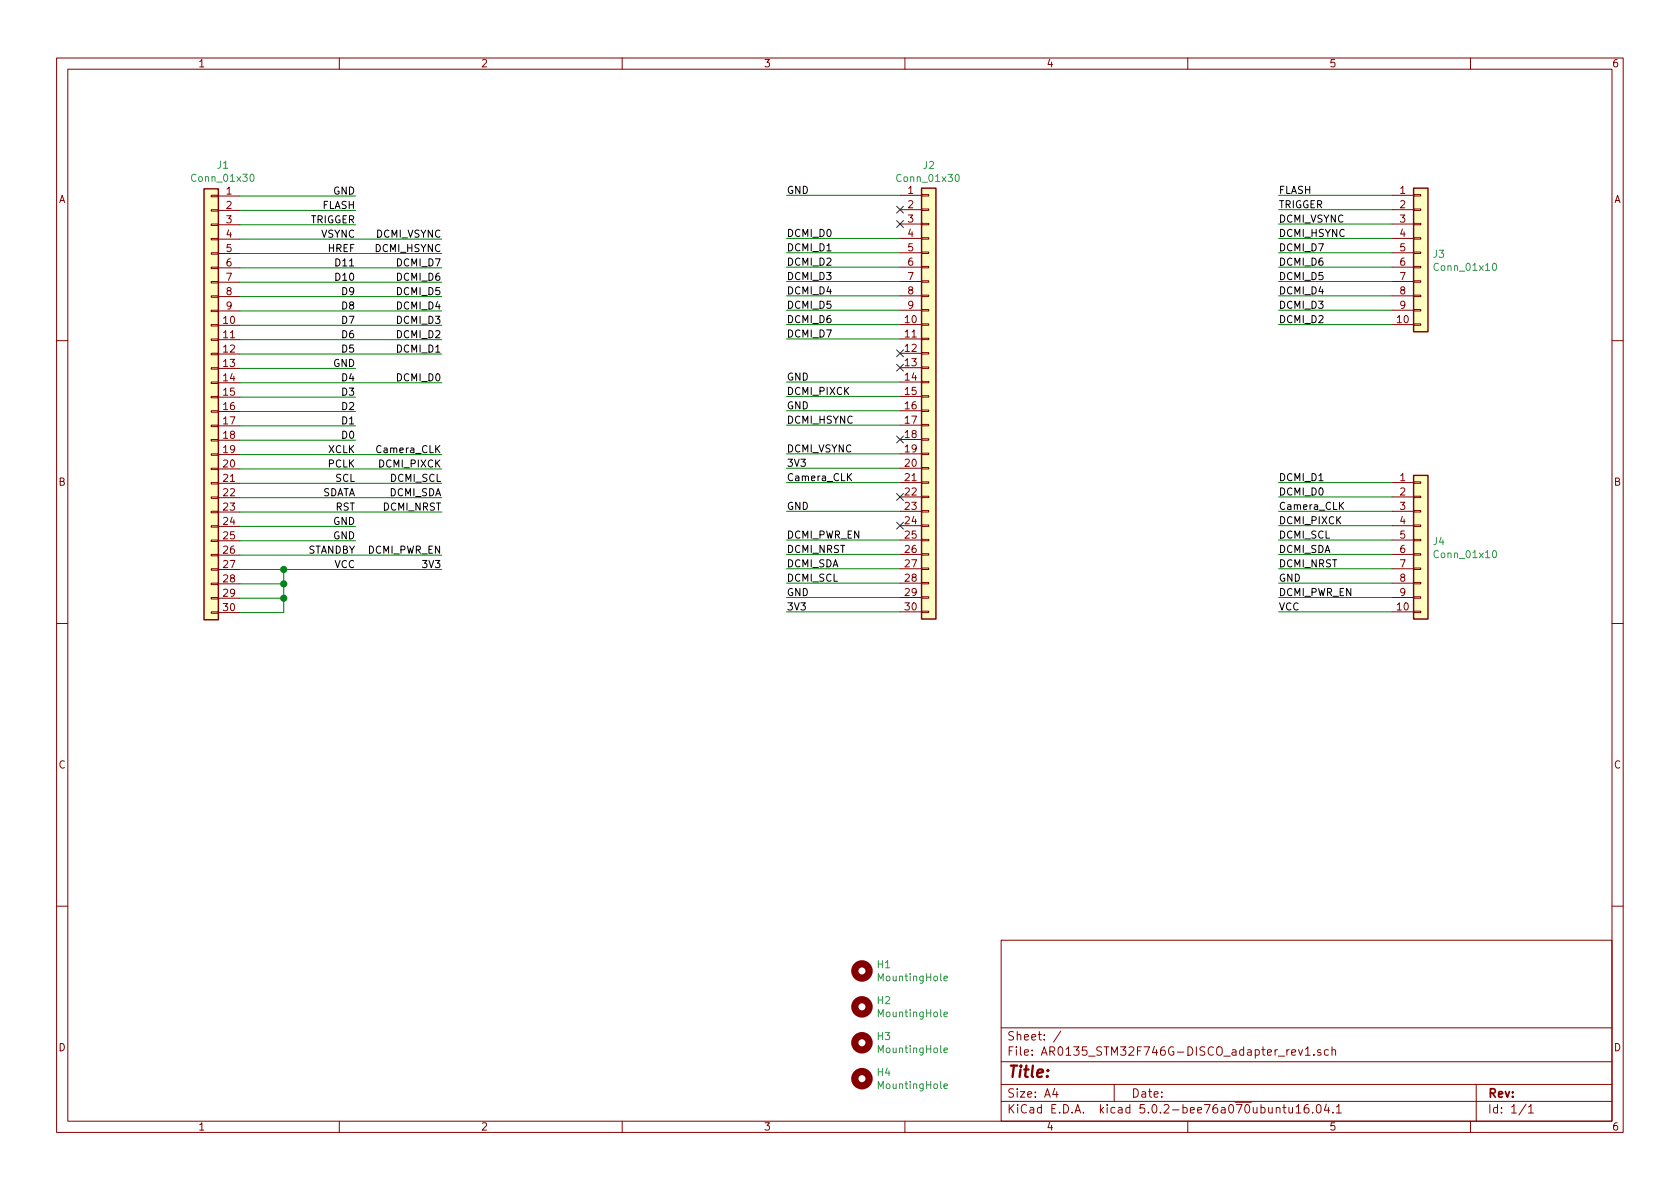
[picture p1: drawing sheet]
EESchema Schematic File Version 4
EELAYER 26 0
EELAYER END
$Descr A4 11693 8268
encoding utf-8
Sheet 1 1
Title ""
Date ""
Rev ""
Comp ""
Comment1 ""
Comment2 ""
Comment3 ""
Comment4 ""
$EndDescr
$Comp
L Connector_Generic:Conn_01x30 J1
U 1 1
P 1470 2755
F 0 "J1" H 1388 4372 50  0000 C CNN
F 1 "Conn_01x30" H 1388 4281 50  0000 C CNN
F 2 "sense_fp:ArduCam_FPC_30pin_P0.50mm_Horizontal" H 1470 2755 50  0001 C CNN
F 3 "~" H 1470 2755 50  0001 C CNN
	1    1470 2755
	-1   0    0    -1  
$EndComp
$Comp
L Connector_Generic:Conn_01x30 J2
U 1 1
P 6465 2750
F 0 "J2" H 6420 4360 50  0000 L CNN
F 1 "Conn_01x30" H 6230 4270 50  0000 L CNN
F 2 "Connector_FFC-FPC:Hirose_FH12-30S-0.5SH_1x30-1MP_P0.50mm_Horizontal" H 6465 2750 50  0001 C CNN
F 3 "~" H 6465 2750 50  0001 C CNN
	1    6465 2750
	1    0    0    -1  
$EndComp
Text Label 2475 1355 2    50   ~ 0
GND
Text Label 2475 1455 2    50   ~ 0
FLASH
Text Label 2475 1555 2    50   ~ 0
TRIGGER
Text Label 2475 1655 2    50   ~ 0
VSYNC
Text Label 2475 1755 2    50   ~ 0
HREF
Text Label 2475 1855 2    50   ~ 0
D11
Text Label 2475 1955 2    50   ~ 0
D10
Text Label 2475 2055 2    50   ~ 0
D9
Text Label 2475 2155 2    50   ~ 0
D8
Text Label 2475 2255 2    50   ~ 0
D7
Text Label 2475 2355 2    50   ~ 0
D6
Text Label 2475 2455 2    50   ~ 0
D5
Text Label 2475 2555 2    50   ~ 0
GND
Text Label 2475 2655 2    50   ~ 0
D4
Text Label 2475 2755 2    50   ~ 0
D3
Text Label 2475 2855 2    50   ~ 0
D2
Text Label 2475 2955 2    50   ~ 0
D1
Text Label 2475 3055 2    50   ~ 0
D0
Text Label 2475 3155 2    50   ~ 0
XCLK
Text Label 2475 3255 2    50   ~ 0
PCLK
Text Label 2475 3355 2    50   ~ 0
SCL
Text Label 2475 3455 2    50   ~ 0
SDATA
Text Label 2475 3555 2    50   ~ 0
RST
Text Label 2475 3655 2    50   ~ 0
GND
Text Label 2475 3755 2    50   ~ 0
GND
Text Label 2475 3855 2    50   ~ 0
STANDBY
Text Label 2475 3955 2    50   ~ 0
VCC
Wire Wire Line
	2475 1355 1670 1355
Wire Wire Line
	1670 1455 2475 1455
Wire Wire Line
	2475 1555 1670 1555
Wire Wire Line
	2475 2555 1670 2555
Wire Wire Line
	2475 3655 1670 3655
Wire Wire Line
	1670 3755 2475 3755
Wire Wire Line
	1670 3955 1975 3955
Wire Wire Line
	1670 4255 1975 4255
Wire Wire Line
	1975 4255 1975 4155
Connection ~ 1975 3955
Wire Wire Line
	1670 4155 1975 4155
Connection ~ 1975 4155
Wire Wire Line
	1975 4155 1975 4055
Wire Wire Line
	1670 4055 1975 4055
Connection ~ 1975 4055
Wire Wire Line
	1975 4055 1975 3955
Text Label 5475 1350 0    50   ~ 0
GND
Text Label 5475 1650 0    50   ~ 0
DCMI_D0
Text Label 5475 1750 0    50   ~ 0
DCMI_D1
Text Label 5475 1850 0    50   ~ 0
DCMI_D2
Text Label 5475 1950 0    50   ~ 0
DCMI_D3
Text Label 5475 2050 0    50   ~ 0
DCMI_D4
Text Label 5475 2150 0    50   ~ 0
DCMI_D5
Text Label 5475 2350 0    50   ~ 0
DCMI_D7
Text Label 5475 2650 0    50   ~ 0
GND
Text Label 5475 2250 0    50   ~ 0
DCMI_D6
Text Label 5475 2750 0    50   ~ 0
DCMI_PIXCK
Text Label 5475 2850 0    50   ~ 0
GND
Text Label 5475 2950 0    50   ~ 0
DCMI_HSYNC
Text Label 5475 3150 0    50   ~ 0
DCMI_VSYNC
Text Label 5475 3250 0    50   ~ 0
3V3
Text Label 5475 3350 0    50   ~ 0
Camera_CLK
Text Label 5475 3550 0    50   ~ 0
GND
Text Label 5475 3750 0    50   ~ 0
DCMI_PWR_EN
Text Label 5475 3850 0    50   ~ 0
DCMI_NRST
Text Label 5475 3950 0    50   ~ 0
DCMI_SDA
Text Label 5475 4050 0    50   ~ 0
DCMI_SCL
Text Label 5475 4150 0    50   ~ 0
GND
Text Label 5475 4250 0    50   ~ 0
3V3
Wire Wire Line
	5475 1350 6265 1350
NoConn ~ 6265 1450
NoConn ~ 6265 1550
NoConn ~ 6265 2450
NoConn ~ 6265 2550
NoConn ~ 6265 3050
NoConn ~ 6265 3450
NoConn ~ 6265 3650
Wire Wire Line
	6265 4250 5475 4250
Wire Wire Line
	5475 4150 6265 4150
Wire Wire Line
	6265 4050 5475 4050
Wire Wire Line
	5475 3950 6265 3950
Wire Wire Line
	6265 3850 5475 3850
Wire Wire Line
	5475 3750 6265 3750
Wire Wire Line
	6265 3550 5475 3550
Wire Wire Line
	5475 3350 6265 3350
Wire Wire Line
	6265 3250 5475 3250
Wire Wire Line
	5475 3150 6265 3150
Wire Wire Line
	6265 2950 5475 2950
Wire Wire Line
	5475 2850 6265 2850
Wire Wire Line
	6265 2750 5475 2750
Wire Wire Line
	5475 2650 6265 2650
Wire Wire Line
	6265 2350 5475 2350
Wire Wire Line
	5475 2250 6265 2250
Wire Wire Line
	6265 2150 5475 2150
Wire Wire Line
	5475 2050 6265 2050
Wire Wire Line
	6265 1950 5475 1950
Wire Wire Line
	5475 1850 6265 1850
Wire Wire Line
	6265 1750 5475 1750
Wire Wire Line
	5475 1650 6265 1650
Text Label 3075 3955 2    50   ~ 0
3V3
Text Label 3075 3355 2    50   ~ 0
DCMI_SCL
Text Label 3075 3455 2    50   ~ 0
DCMI_SDA
Text Label 3075 3555 2    50   ~ 0
DCMI_NRST
Text Label 3075 3855 2    50   ~ 0
DCMI_PWR_EN
Text Label 3075 3155 2    50   ~ 0
Camera_CLK
Text Label 3075 1655 2    50   ~ 0
DCMI_VSYNC
Text Label 3075 1755 2    50   ~ 0
DCMI_HSYNC
Text Label 3075 3255 2    50   ~ 0
DCMI_PIXCK
Wire Wire Line
	1975 3955 3075 3955
Wire Wire Line
	1670 3855 3075 3855
Wire Wire Line
	1670 3555 3075 3555
Wire Wire Line
	1670 3455 3075 3455
Wire Wire Line
	1670 3355 3075 3355
Wire Wire Line
	1670 3255 3075 3255
Wire Wire Line
	1670 3155 3075 3155
Wire Wire Line
	1670 1755 3075 1755
Wire Wire Line
	1670 1655 3075 1655
Text Label 3075 1855 2    50   ~ 0
DCMI_D7
Text Label 3075 1955 2    50   ~ 0
DCMI_D6
Text Label 3075 2055 2    50   ~ 0
DCMI_D5
Text Label 3075 2155 2    50   ~ 0
DCMI_D4
Text Label 3075 2255 2    50   ~ 0
DCMI_D3
Text Label 3075 2355 2    50   ~ 0
DCMI_D2
Text Label 3075 2455 2    50   ~ 0
DCMI_D1
Text Label 3075 2655 2    50   ~ 0
DCMI_D0
Wire Wire Line
	1670 2655 3075 2655
Wire Wire Line
	1670 2455 3075 2455
Wire Wire Line
	1670 2355 3075 2355
Wire Wire Line
	1670 2255 3075 2255
Wire Wire Line
	1670 2155 3075 2155
Wire Wire Line
	1670 2055 3075 2055
Wire Wire Line
	1670 1955 3075 1955
Wire Wire Line
	1670 1855 3075 1855
$Comp
L Connector_Generic:Conn_01x10 J3
U 1 1
P 9890 1750
F 0 "J3" H 9970 1742 50  0000 L CNN
F 1 "Conn_01x10" H 9970 1651 50  0000 L CNN
F 2 "Connector_PinHeader_2.54mm:PinHeader_1x10_P2.54mm_Vertical" H 9890 1750 50  0001 C CNN
F 3 "~" H 9890 1750 50  0001 C CNN
	1    9890 1750
	1    0    0    -1  
$EndComp
Text Label 8900 1350 0    50   ~ 0
FLASH
Text Label 8900 1450 0    50   ~ 0
TRIGGER
Text Label 8900 4050 0    50   ~ 0
GND
Text Label 8900 4250 0    50   ~ 0
VCC
Wire Wire Line
	8900 1350 9690 1350
Wire Wire Line
	9690 1450 8900 1450
Wire Wire Line
	8900 1650 9690 1650
Wire Wire Line
	9690 1550 8900 1550
$Comp
L Mechanical:MountingHole H1
U 1 1
P 6000 6750
F 0 "H1" H 6100 6796 50  0000 L CNN
F 1 "MountingHole" H 6100 6705 50  0000 L CNN
F 2 "MountingHole:MountingHole_2.1mm" H 6000 6750 50  0001 C CNN
F 3 "~" H 6000 6750 50  0001 C CNN
	1    6000 6750
	1    0    0    -1  
$EndComp
$Comp
L Mechanical:MountingHole H2
U 1 1
P 6000 7000
F 0 "H2" H 6100 7046 50  0000 L CNN
F 1 "MountingHole" H 6100 6955 50  0000 L CNN
F 2 "MountingHole:MountingHole_2.1mm" H 6000 7000 50  0001 C CNN
F 3 "~" H 6000 7000 50  0001 C CNN
	1    6000 7000
	1    0    0    -1  
$EndComp
$Comp
L Mechanical:MountingHole H3
U 1 1
P 6000 7250
F 0 "H3" H 6100 7296 50  0000 L CNN
F 1 "MountingHole" H 6100 7205 50  0000 L CNN
F 2 "MountingHole:MountingHole_2.1mm" H 6000 7250 50  0001 C CNN
F 3 "~" H 6000 7250 50  0001 C CNN
	1    6000 7250
	1    0    0    -1  
$EndComp
$Comp
L Mechanical:MountingHole H4
U 1 1
P 6000 7500
F 0 "H4" H 6100 7546 50  0000 L CNN
F 1 "MountingHole" H 6100 7455 50  0000 L CNN
F 2 "MountingHole:MountingHole_2.1mm" H 6000 7500 50  0001 C CNN
F 3 "~" H 6000 7500 50  0001 C CNN
	1    6000 7500
	1    0    0    -1  
$EndComp
Wire Wire Line
	1670 3055 2475 3055
Wire Wire Line
	1670 2955 2475 2955
Wire Wire Line
	2475 2855 1670 2855
Wire Wire Line
	1670 2755 2475 2755
Text Label 8900 1550 0    50   ~ 0
DCMI_VSYNC
Text Label 8900 1650 0    50   ~ 0
DCMI_HSYNC
Text Label 8900 1750 0    50   ~ 0
DCMI_D7
Text Label 8900 1850 0    50   ~ 0
DCMI_D6
Text Label 8900 1950 0    50   ~ 0
DCMI_D5
Text Label 8900 2050 0    50   ~ 0
DCMI_D4
Text Label 8900 2150 0    50   ~ 0
DCMI_D3
Text Label 8900 2250 0    50   ~ 0
DCMI_D2
Text Label 8900 3350 0    50   ~ 0
DCMI_D1
Text Label 8900 3450 0    50   ~ 0
DCMI_D0
Text Label 8900 3550 0    50   ~ 0
Camera_CLK
Text Label 8900 3650 0    50   ~ 0
DCMI_PIXCK
Text Label 8900 3750 0    50   ~ 0
DCMI_SCL
Text Label 8900 3850 0    50   ~ 0
DCMI_SDA
Text Label 8900 3950 0    50   ~ 0
DCMI_NRST
Text Label 8900 4150 0    50   ~ 0
DCMI_PWR_EN
$Comp
L Connector_Generic:Conn_01x10 J4
U 1 1
P 9890 3750
F 0 "J4" H 9970 3742 50  0000 L CNN
F 1 "Conn_01x10" H 9970 3651 50  0000 L CNN
F 2 "Connector_PinHeader_2.54mm:PinHeader_1x10_P2.54mm_Vertical" H 9890 3750 50  0001 C CNN
F 3 "~" H 9890 3750 50  0001 C CNN
	1    9890 3750
	1    0    0    -1  
$EndComp
Wire Wire Line
	8900 1750 9690 1750
Wire Wire Line
	8900 2250 9690 2250
Wire Wire Line
	9690 2150 8900 2150
Wire Wire Line
	8900 2050 9690 2050
Wire Wire Line
	9690 1950 8900 1950
Wire Wire Line
	8900 1850 9690 1850
Wire Wire Line
	8900 3350 9690 3350
Wire Wire Line
	9690 3450 8900 3450
Wire Wire Line
	8900 3550 9690 3550
Wire Wire Line
	9690 3650 8900 3650
Wire Wire Line
	8900 3750 9690 3750
Wire Wire Line
	9690 3850 8900 3850
Wire Wire Line
	9690 3950 8900 3950
Wire Wire Line
	8900 4050 9690 4050
Wire Wire Line
	9690 4150 8900 4150
Wire Wire Line
	8900 4250 9690 4250
$EndSCHEMATC
